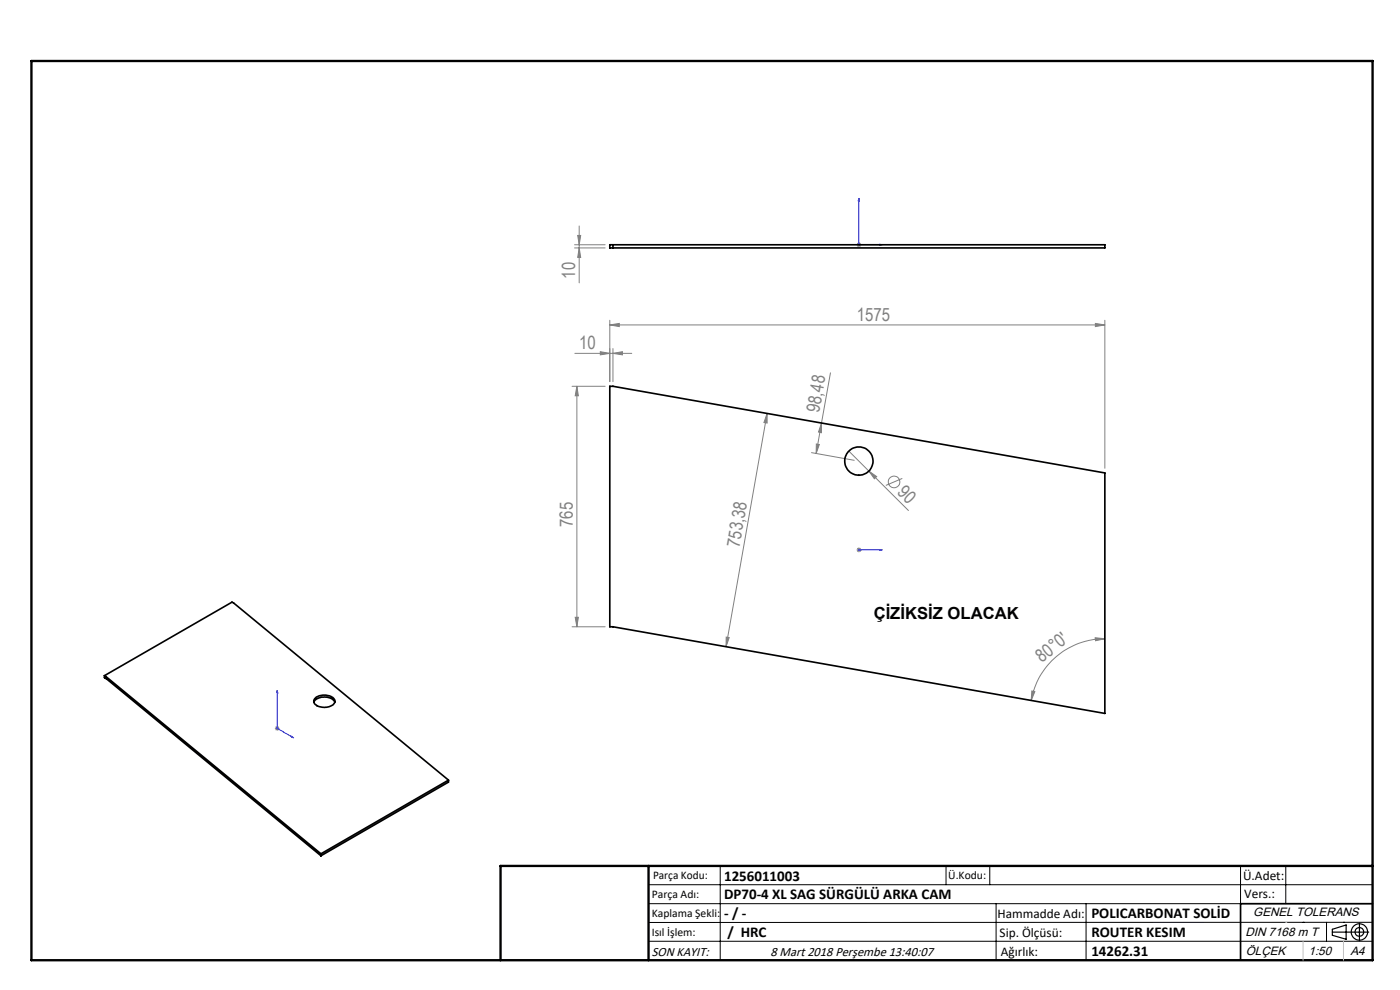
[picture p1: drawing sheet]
<svg xmlns="http://www.w3.org/2000/svg" width="297mm" height="210mm" viewBox="0 0 297 210" stroke-linecap="round" stroke-linejoin="round" font-family="sans-serif">
<g fill="none" stroke="#808080" stroke-width=".21">
<path d="M121.9 51.9h6.5M121.9 52.6h6.5M122.6 49.9h.6l-.3 2zM122.9 47.9v12.1M122.9 52.6l.3 2h-.6zM181.7 51.9h1M181.9 51.6l.7 .7M182.2 51.4v1M182.6 51.6l-.7 .7M122 75h12M127.4 74.6l2 .4-2 .3zM129.4 68.9l2-.3v.7z"/>
<path d="M129.4 67.9v13.1M129.4 68.9h105M130 75l2-.4v.7zM130 73.9v7.1M176.2 79.1l-1.9 10.6M232.4 68.6l2 .3-2 .4zM234.4 67.9v31.4M121.4 81.9h7M122.4 81.9l.3 2.1h-.7zM122.4 81.9v51.1M162.7 87.7v2l-.6-.1zM162.7 87.7l-8.7 49.5"/>
<path d="M172.2 96l9 1.6M173.2 94.2l.6 .1-.7 1.9zM174.3 89.7v2.1l-.7-.2zM174.3 89.7l-1.2 6.5M180.1 95.7l12.6 12.6M184.3 99.9l1.7 1.2-.5 .5zM181.7 116.7h1M181.9 116.3l.7 .7M182.2 116.1v1M182.6 116.3l-.7 .7M191.4 101.5l-3.5 1.5M121.4 133h7"/>
<path d="M122 130.9h.7l-.3 2.1zM154.1 135.1l.6 .1-.7 2zM232.3 135.3l2.1 .2-2 .4zM234.4 135.5a15.9 15.9 0 0 0-15.6 13.1M58.3 154.5h1M58.5 154.2l.7 .7M58.8 154v1M59.2 154.2l-.7 .7M218.9 146.6l.6 .1-.7 1.9z"/>
<circle cx="189.7" cy="102.2" r="1.23"/>
</g>
<g fill="none" stroke="#000" stroke-width=".25">
<path d="M282.6 197.7h7.8M282.6 197.1l3-.9v3l-3-.8zM288.4 195.8v3.8M106.2 203.7h185"/>
<circle cx="288.4" cy="197.7" r="1.74"/>
<circle cx="288.4" cy="197.7" r=".93"/>
</g>
<path d="M182.2 42.1l.1 .5h-.2zM182.2 42.1v9.8h4.9M186.7 51.8l.4 .1-.4 .2zM182.1 116.7h.2zM182.2 116.7h.1M182.2 116.7h4.9M187.1 116.7h-.4h.4M58.8 146.5v8l3.5 2M58.8 146.5l.1 .4-.2-.1zM61.9 156.2l.4 .3-.4-.1z" fill="none" stroke="#00f" stroke-width=".21"/>
<g fill="none" stroke="#000" stroke-width=".21">
<path d="M137.6 187.7h153.6M137.6 191.7h153.6M137.6 199.7h153.6M152.8 183.7v20M200.7 183.7v4M210 183.7v4M211.3 191.7v12M230.4 191.7v12M263.2 183.7v20M272.8 183.7v8M276.4 195.6h.1M281.4 195.6v4.1"/>
<path d="M285 195.6h.1M291.2 195.6l-153.6 .1"/>
</g>
<path d="M291.2 191.7h-28v12" fill="none" stroke="#000" stroke-width=".35"/>
<path d="M6.7 12.9h284.5v190.8h-284.5zM137.6 183.7v20M291.2 183.7h-185v20" fill="none" stroke="#000" stroke-width=".5"/>
<path d="M276.4 199.7v4M285 199.7v4" fill="none" stroke="#c0c0c0" stroke-width=".21"/>
<path d="M272.8 195.6h.1" fill="none" stroke="#c0c0c0" stroke-width=".25"/>
<g fill="#00f">
<path d="M186.7 116.7h.4zM182.1 116.7h.2z"/>
<path d="M186.7 51.8l.4 .1-.4 .2zM182.2 42.1l.1 .5h-.2z"/>
<path d="M61.9 156.2l.4 .3-.4-.1zM58.8 146.5l.1 .4-.2-.1z"/>
</g>
<g fill="#808080">
<path d="M184.3 99.9l1.7 1.2-.5 .5z"/>
<path d="M127.4 74.6l2 .4-2 .3zM130 75l2-.4v.7z"/>
<path d="M129.4 68.9l2-.3v.7zM232.4 68.6l2 .3-2 .4z"/>
<path d="M232.3 135.3l2.1 .2-2 .4zM218.9 146.6l.6 .1-.7 1.9z"/>
<path d="M154.1 135.1l.6 .1-.7 2zM162.7 87.7v2l-.6-.1zM173.2 94.2l.6 .1-.7 1.9zM174.3 89.7v2.1l-.7-.2z"/>
<path d="M122 130.9h.7l-.3 2.1zM122.4 81.9l.3 2.1h-.7zM122.9 52.6l.3 2h-.6zM122.6 49.9h.6l-.3 2z"/>
</g>
<g fill="none" stroke="#000" stroke-width=".35">
<path d="M129.4 51.9h105v.7h-105zM130 51.9v.7M129.4 81.9h.6l104.4 18.4v51l-104.4-18.3h-.6zM22.2 143.3l.3 .2M22.2 143.3l27-15.6 45.9 37.8M22.2 143.3v.4l.3 .2M22.5 143.5l45.6 37.6M22.5 143.9l45.6 37.6M22.5 143.5v.4M66.6 148.9a2.93 2.93 0 0 1 4.2-.4l.2 .4M66.8 148.2a2.96 2.96 0 0 1 4.2 .3 1.45 1.45 0 0 1-1.6 1.5 2.4 2.4 0 0 1-2.8-1.1zM95.1 165.5l-27 15.6"/>
<path d="M95.1 165.5v.4l-27 15.6M68.1 181.1v.4"/>
<circle cx="182.2" cy="97.8" r="3"/>
</g>
<g font-size="3.9" fill="#808080">
<text x="122" y="59.1" transform="rotate(-90 122 59.1)">10</text>
<text x="181.8" y="68.1">1575</text>
<text x="122.8" y="74.1">10</text>
<text x="173.8" y="87.6" transform="rotate(-80 173.8 87.6)">98,48</text>
<text x="190.2" y="104.6" transform="rotate(45 190.2 104.6)">90</text>
<text x="121.5" y="111.8" transform="rotate(-90 121.5 111.8)">765</text>
<text x="156.9" y="116.2" transform="rotate(-80 156.9 116.2)">753,38</text>
<text x="221" y="140.6" transform="rotate(-39 221 140.6)">80°0'</text>
</g>
<text font-size="3.5" x="185.3" y="131.2">ÇİZİKSİZ OLACAK</text>
<g font-size="3.2">
<text x="153.6" y="190.8">DP70-4 XL SAG SÜRGÜLÜ ARKA CAM</text>
<text x="153.6" y="186.8">1256011003</text>
<text x="153.6" y="194.8">- / -</text>
<text x="231.5" y="194.8">POLICARBONAT SOLİD</text>
<text x="154.3" y="198.8">/ HRC</text>
<text x="231.5" y="198.7">ROUTER KESIM</text>
<text x="231.5" y="202.8">14262.31</text>
</g>
<g font-size="2.8">
<text x="263.7" y="186.7">Ü.Adet:</text>
<text x="263.9" y="190.5">Vers.:</text>
<text x="211.6" y="194.8">Hammadde Adı:</text>
<text x="138.3" y="202.8">SON KAYIT:</text>
<text x="163.4" y="202.8">8 Mart 2018 Perşembe 13:40:07</text>
<text x="212.1" y="198.7">Sip. Ölçüsü:</text>
<text x="212.3" y="202.7">Ağırlık:</text>
</g>
<g font-size="2.6">
<text x="265.9" y="194.4">GENEL TOLERANS</text>
<text x="264.2" y="198.5">DIN 7168 m T</text>
<text x="264.3" y="202.6">ÖLÇEK</text>
<text x="277.6" y="202.6">1:50</text>
<text x="286.5" y="202.6">A4</text>
</g>
<g font-size="2.5">
<text x="138.3" y="190.5">Parça Adı:</text>
<text x="138.5" y="186.5">Parça Kodu:</text>
<text x="201.2" y="186.5">Ü.Kodu:</text>
<text x="138.3" y="194.5">Kaplama Şekli:</text>
<text x="138.3" y="198.6">Isıl İşlem:</text>
</g>
</svg>
